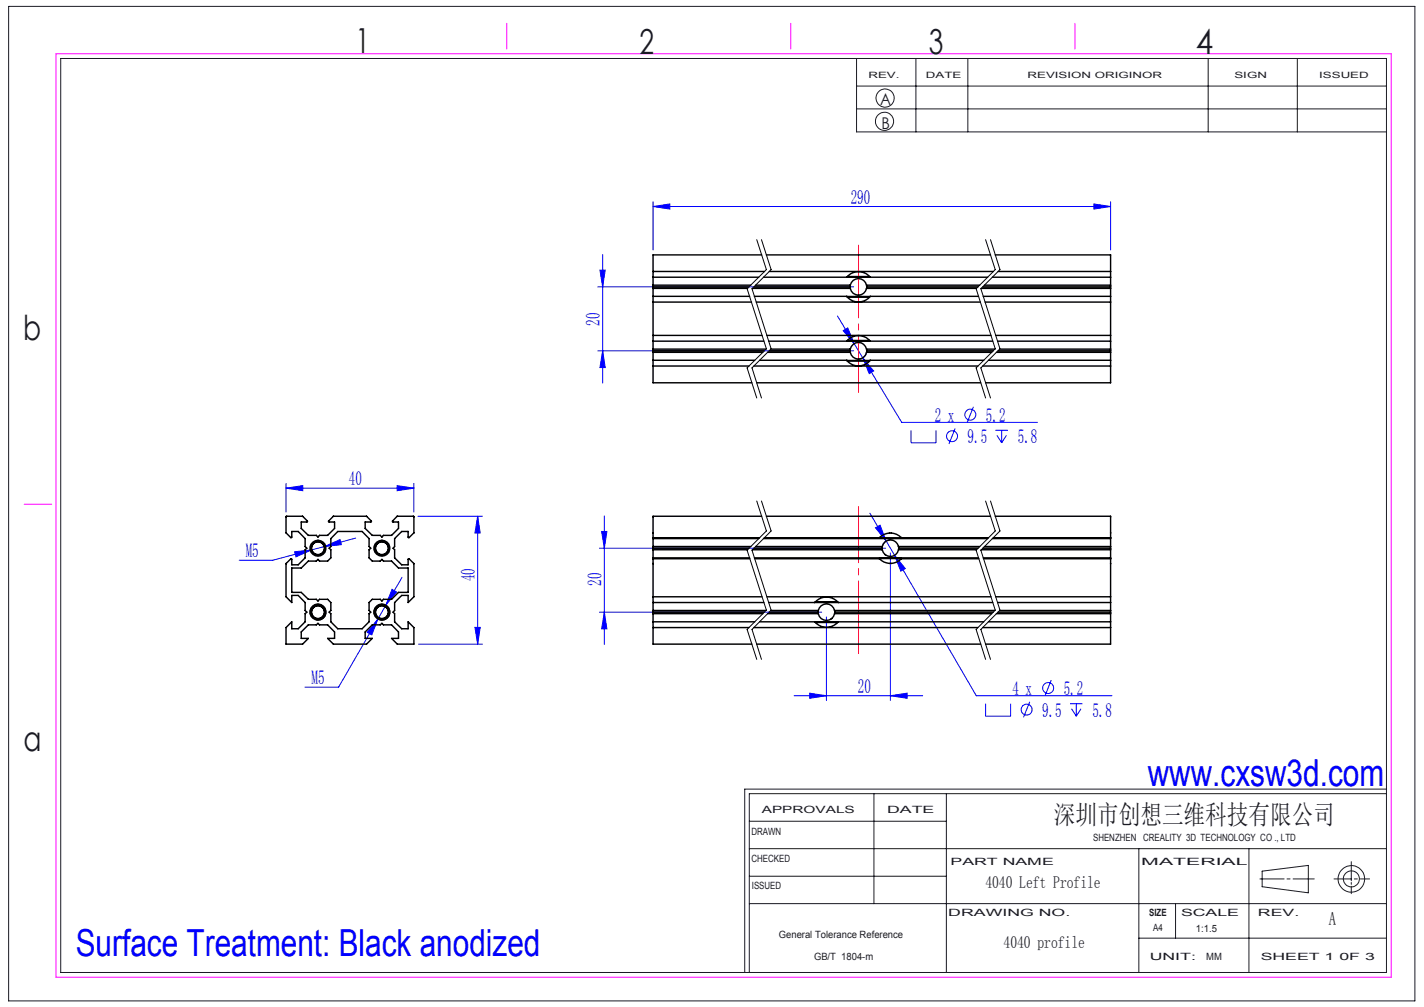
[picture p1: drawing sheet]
<svg xmlns="http://www.w3.org/2000/svg" width="297mm" height="210mm" viewBox="0 0 297 210" stroke-linecap="round" stroke-linejoin="round" font-family="sans-serif">
<g fill="none" stroke="#191924" stroke-width=".21">
<path d="M1.8 1.3h293.3v207.4h-293.3zM12.7 12.2h276.5v190.6h-276.5zM178.6 12.2v15.3h110.6M178.6 17.9h110.6M191 12.2v15.3M201.9 12.2v15.3M252 12.2v15.3M270.6 12.2v15.3M178.6 22.7h110.6M156.3 177h132.9M156.3 171.3h41.1M182.3 165.5v22.9"/>
<path d="M197.4 165.5v37.3M237.5 177v25.8M260.5 177v25.8M281.8 179.7v4M289.2 165.5h-132.9v37.3M289.2 164.6h-133.9v38.2M156.3 188.4h132.9M156.3 182.7h41.1M237.5 195.6h51.7M245.2 188.4v7.2M262.8 183.3h5M263.2 181.7l9.7-1.2v5.7l-9.7-1.3z"/>
<path d="M268.4 183.3h.7M269.7 183.3h4.4M278.2 183.3h3.6M281.8 184v.4M281.8 184.8v1.6M282.5 183.3h.6M283.7 183.3h1.9"/>
<circle cx="184.5" cy="25.3" r="1.9"/>
<circle cx="184.6" cy="20.4" r="1.89"/>
<circle cx="281.9" cy="183.3" r="1.68"/>
<circle cx="281.9" cy="183.3" r="2.77"/>
</g>
<path d="M11.7 11.2h278.5v192.6h-278.5zM105.7 4.9v5.3M164.9 4.9v5.3M224.2 4.9v5.3M5 105.2h5.8" fill="none" stroke="#f0f" stroke-width=".21"/>
<g fill="none" stroke="#00f" stroke-width=".21">
<path d="M124.7 59.8h53.3M125.1 56.3h1.1l-.5 3.5zM125.7 53.1v26.8M136.2 43.1l3.5-.6v1.1zM136.2 42.1v10M136.2 43.1h95.4M228.1 42.5l3.5 .6-3.5 .5zM231.6 42.1v10M124.7 73.2h53.3M125.7 73.2l.5 3.5h-1.1zM174.7 65.9l3.5 5.8M175.9 69l.9-.6 1.4 3.3z"/>
<path d="M178.2 71.7l1.8 2.9M180 74.6l2.2 2.8-.9 .5zM180 74.6l8.1 13.5h28.3M180.7 73.7l-.1 .2a1.79 1.79 0 0 1-1.5 1M190 89.7v2.6h5.2v-2.6M199.2 89.4l-1.3 3.2M203 84.8l-1.3 3.3M207.6 89.7h2.6M207.9 90.8l1 1.5M208.9 89.7v2.6M209.9 90.8l-1 1.5M59.7 101.8l3.4-.5v1z"/>
<path d="M59.7 100.8v6M59.7 101.8h26.6M61.5 115.1l3.5-.4-3.3 1.4zM65 114.7l-8.1 2.1h-7M67.7 114l3.2-1.5 .3 1.1zM67.7 114l-2.7 .7M74.2 112.2l-6.5 1.8M82.8 101.3l3.5 .5-3.5 .5zM86.3 100.8v6M87.2 107.7h13.4M99.6 107.7l.6 3.5h-1.1zM99.6 107.7v26.6"/>
<path d="M125 114.3h59.7M125.5 110.8h1.1l-.6 3.5zM126 107.6v26.8M181.4 107l5.2 8.8M182.6 110.1l1-.6 1.2 3.3zM185.7 112.6a1.65 1.65 0 0 0-1.6 1.2M185.7 115.3v30.8M186.6 115.8l2.2 2.8-.9 .5zM186.6 115.8l17 29.3h28.3M78.8 129.1l-1.3 3.3-.9-.5zM78.8 129.1l-8.2 14.2h-7M80.5 126.2l-1.7 2.9"/>
<path d="M81.8 122.9l.9 .6-2.2 2.7zM83.9 120.4l-3.4 5.8M87.3 134.3h13.3M99.1 130.8h1.1l-.6 3.5zM125 127.7h46.4M126 127.7l.6 3.5h-1.1zM172.4 128.6v17.5M165.6 145.1h26.8M168.9 144.6l3.5 .5-3.5 .5zM185.7 145.1l3.5-.5v1zM205.6 146.7v2.7h5.2v-2.7M214.8 146.4l-1.3 3.2"/>
<path d="M219.3 141.8l-1.4 3.3M223.2 146.7h2.6M223.5 147.8l1 1.6M224.5 146.7v2.7M225.5 147.8l-1 1.6"/>
<circle cx="198.6" cy="91" r="1.14"/>
<circle cx="202.4" cy="86.5" r="1.15"/>
<circle cx="214.1" cy="148" r="1.14"/>
<circle cx="218.6" cy="143.5" r="1.15"/>
</g>
<path d="M157.8 50l2 6.2-4 4 4 12.5-4 4 2 6.3M158.8 50l2 6.2-4 4 4 12.5-4 4 2 6.3M205.6 50l2 6.2-4 4 4 12.5-4 4 2 6.3M206.6 50l2 6.2-4 4 4 12.5-4 4 2 6.3M157.8 104.5l2 6.2-4 4.1 4 12.4-4 4.1 2 6.2M158.8 104.5l2 6.2-4 4.1 4 12.4-4 4.1 2 6.2M205.6 104.5l2 6.2-4 4.1 4 12.4-4 4.1 2 6.2M206.6 104.5l2 6.2-4 4.1 4 12.4-4 4.1 2 6.2M64.7 128.1a1.66 1.66 0 0 1 1.5-2.1 1.66 1.66 0 0 1 1.8 1.8 1.66 1.66 0 0 1-2.1 1.5M78 128.1a1.66 1.66 0 0 1 1.5-2.1 1.66 1.66 0 0 1 1.8 1.8 1.66 1.66 0 0 1-2.1 1.5" fill="none" stroke="#000" stroke-width=".21"/>
<path d="M179.1 51.1v30.7M179.1 136.3v-30.7" fill="none" stroke="#f00" stroke-width=".21" stroke-dasharray="30.5 1.3 1.3 1.3" stroke-dashoffset="15.3"/>
<g fill="#00f">
<path d="M67.7 114l3.5-.4-.3-1.1zM61.5 115.1l.2 1 3.3-1.4zM81.8 122.9l-1.3 3.3 2.2-2.7zM78.8 129.1l-2.2 2.8 .9 .5zM168.9 144.6l3.5 .5-3.5 .5zM185.7 145.1l3.5-.5v1zM182.6 110.1l2.2 2.7-1.2-3.3zM186.6 115.8l1.3 3.3 .9-.5zM175.9 69l2.3 2.7-1.4-3.3zM180 74.6l1.3 3.3 .9-.5z"/>
<path d="M125.1 56.3h1.1l-.5 3.5zM125.7 73.2l.5 3.5h-1.1z"/>
<path d="M99.6 107.7l.6 3.5h-1.1zM99.1 130.8h1.1l-.6 3.5z"/>
<path d="M125.5 110.8h1.1l-.6 3.5zM126 127.7l.6 3.5h-1.1z"/>
<path d="M136.2 43.1l3.5-.6v1.1zM228.1 42.5l3.5 .6-3.5 .5z"/>
<path d="M59.7 101.8l3.4-.5v1zM82.8 101.3l3.5 .5-3.5 .5z"/>
</g>
<g fill="none" stroke="#000" stroke-width=".3">
<path d="M136.2 56.6h23.3M136.2 57.8h22.1M136.2 59.8h20M136.2 59.5h20.4M157.2 59.8h20.1M157.6 59.5h19.7M158.9 53.2h-22.7v26.6h20.6M159.2 57.8h46.8M159.8 53.2h46.8M160.4 56.6h46.8M176.6 57.8a3.2 3.2 0 0 1 4.9 0M176.7 57.7h4.7"/>
<path d="M177.3 59.8v.3M177.3 59.5a1.73 1.73 0 0 1 1.7-1.4 1.73 1.73 0 0 1 1.7 1.4M177.3 59.5v.3M180.7 59.5l.1 .3M180.7 59.5h23.6M180.8 59.8l-.1 .3M180.8 59.8h23.2M205 59.8h26.6M205.3 59.5h26.3M207 57.8h24.6M207.6 53.2h24v26.6h-26M208.2 56.6h23.4"/>
<path d="M136.2 76.3h20M136.2 75.1h21.2M136.2 69.9h22.7M136.2 71.1h23.1M136.2 63h20.5M136.2 61.8h20.2M136.2 73.5h22.9M136.2 72.8h23.6M136.2 73.2h23.2M136.2 60.1h19.7M156.9 60.1h20.4M157.2 76.3h46.7"/>
<path d="M157.3 61.8h19.3a3.1 3.1 0 0 0 4.9 0h22.6M157.7 63h46.8M157.8 79.8h46.7M158.4 75.1h18.2a3.2 3.2 0 0 0 4.9 0h23.7M159.9 69.9h46.8M160.1 73.5h17.2M160.3 71.1h46.7M160.4 73.2h16.9M160.8 72.8h16.5M176.6 71.1a3.2 3.2 0 0 1 4.9 0M176.6 75.2h4.9M176.6 61.8h4.9"/>
<path d="M176.7 75.3h4.7M176.7 71h4.7M176.7 61.9h4.7M177.3 73.2v.3M177.3 73.5a1.72 1.72 0 0 0 1.7 1.4 1.72 1.72 0 0 0 1.7-1.4M177.3 72.8v.4M177.3 72.8a1.73 1.73 0 0 1 1.7-1.4 1.73 1.73 0 0 1 1.7 1.4M177.3 60.1a1.72 1.72 0 0 0 1.7 1.5 1.72 1.72 0 0 0 1.7-1.5M180.7 72.8l.1 .4M180.7 73.5h26.1M180.7 72.8h26.8M180.7 60.1h23"/>
<path d="M180.8 73.2l-.1 .3M180.8 73.2h26.4M204.6 60.1h27M205 76.3h26.6M205.1 61.8h26.5M205.5 63h26.1M206.2 75.1h25.4M207.7 69.9h23.9M207.8 73.5h23.8M208.1 71.1h23.5M208.2 73.2h23.4M208.5 72.8h23.1"/>
<path d="M59.7 107.7h3.4l1 1.1-1.3 .1v1.3l1.5 1.4h1.7l.3 .4 .3-.4h1.7l1.5-1.4v-1.3l-1.3-.1 1-1.1h6.9l1.1 1.1-1.3 .1v1.3l1.4 1.4h1.7l.4 .4 .3-.4h1.7l1.4-1.4v-1.3l-1.3-.1 1-1.1h3.5v3.4l-1.1 1-.1-1.3h-1.3l-1.5 1.5v1.7l-.3 .3 .3 .3v1.7l1.5 1.5h1.3l.1-1.3 1.1 1v7l-1.2 1.2v-1.5h-1.3l-1.5 1.5v1.6l-.3 .4 .3 .3v1.7l1.5 1.4h1.3v-1.4l1.2 1.2v3.4h-3.4l-1.2-1.2h1.4v-1.3l-1.4-1.5h-1.7l-.3-.3-.4 .3h-1.7l-1.4 1.5v1.3h1.4l-1.2 1.2h-6.9l-1.2-1.2h1.5v-1.3l-1.5-1.5h-1.7l-.3-.3-.3 .3h-1.7l-1.5 1.5v1.3h1.5l-1.2 1.2h-3.4v-3.4l1.2-1.2v1.4h1.3l1.4-1.4v-1.7l.4-.3-.4-.4v-1.6l-1.4-1.5h-1.3v1.5l-1.2-1.2v-7l1.1-1 .1 1.3h1.3l1.4-1.5v-1.7l.4-.3-.4-.3v-1.7l-1.4-1.5h-1.3l-.1 1.3-1.1-1zM60.9 118.5h1.9l1.5-1.5h1.7l.3-.3 .3 .3h1.7l.7-.7v-1.7l-.3-.3 .3-.3v-1.7l1.4-1.5h5.1l1.5 1.5v1.7l.3 .3-.3 .3v1.7l.6 .7h1.7l.4-.3 .3 .3h1.7l1.4 1.5h2v5h-2l-1.4 1.5h-1.7l-.3 .3-.4-.3h-1.7l-.6 .7v1.6l.3 .4-.3 .3v1.7l-1.5 1.4h-5.1l-1.4-1.4v-1.7l-.3-.3 .3-.4v-1.6l-.7-.7h-1.7l-.3 .3-.3-.3h-1.7l-1.5-1.5h-1.9zM136.2 112.1h22.2M136.2 116.5h20.2M136.2 112.3h22.1M136.2 116.3h20.2M136.2 114.6h19.7M136.2 114h20.4M136.2 114.3h20M156.9 114.6h27.1M157.2 114.3h26.8M157.3 116.3h46.8"/>
<path d="M157.4 116.5h26M157.6 114h26.4M158.9 107.7h-22.7v26.6h20.6M159.2 112.3h46.8M159.4 112.1h46.8M159.8 107.7h46.8M183.4 116.5h.1M183.4 112.1a3.2 3.2 0 0 1 4.6 0M183.4 116.5a3.2 3.2 0 0 0 4.6 0M183.4 112.1h.1M183.4 116.5h4.6M183.4 112.1v.1"/>
<path d="M184 114.3v.3M184 114.6a1.72 1.72 0 0 0 1.7 1.5 1.72 1.72 0 0 0 1.7-1.5M184 114a1.73 1.73 0 0 1 1.7-1.4 1.73 1.73 0 0 1 1.7 1.4M184 114v.3M184.6 115.7h.1M187.4 114v.3M187.4 114.6h16.3M187.4 114h16.9M187.4 114.3v.3M187.4 114.3h16.6M188 112.1h.1M188 112.1v.1"/>
<path d="M188 116.5h16.2M204.6 114.6h27M205 114.3h26.6M205.1 116.3h26.5M205.1 116.5h26.5M205.3 114h26.3M207 112.3h24.6M207.6 107.7h24v26.6h-26M231.6 112.1h-24.4M231.6 116.5h.1M136.2 124.5h22.7M136.2 130.9h20"/>
<path d="M136.2 125.7h23.1M136.2 129.7h21.2M136.2 128h22.9M136.2 127.3h23.6M136.2 127.7h23.2M157.2 130.9h46.7M157.8 134.3h46.7M158.4 129.7h46.8M159.9 124.5h46.8M160.1 128h10.6M160.3 125.7h46.7M160.4 127.7h10.2"/>
<path d="M160.8 127.3h9.9M169.9 125.7a3.2 3.2 0 0 1 4.9 0M169.9 129.7a3.2 3.2 0 0 0 4.9 0M170 129.8h4.7M170 125.5h4.7M170.6 127.7l.1 .3M170.7 128a1.72 1.72 0 0 0 1.7 1.4 1.72 1.72 0 0 0 1.7-1.4M170.7 127.3a1.73 1.73 0 0 1 1.7-1.4 1.73 1.73 0 0 1 1.7 1.4M170.7 127.3l-.1 .4M173.4 129h.1M174.1 127.3v.4M174.1 128h32.7"/>
<path d="M174.1 127.3h33.4M174.1 127.7v.3M174.1 127.7h33.1M205 130.9h26.6M206.2 129.7h25.4M207.7 124.5h23.9M207.8 128h23.8M208.1 125.7h23.5M208.2 127.7h23.4M208.5 127.3h23.1"/>
<circle cx="66.3" cy="114.3" r="1.34"/>
<circle cx="66.3" cy="114.3" r="1.67"/>
<circle cx="66.3" cy="114.3" r="1.41"/>
<circle cx="79.7" cy="114.3" r="1.41"/>
<circle cx="79.7" cy="114.3" r="1.67"/>
<circle cx="79.7" cy="114.3" r="1.34"/>
<circle cx="66.3" cy="127.7" r="1.67"/>
<circle cx="66.3" cy="127.7" r="1.34"/>
<circle cx="66.3" cy="127.7" r="1.41"/>
<circle cx="79.7" cy="127.7" r="1.41"/>
<circle cx="79.7" cy="127.7" r="1.34"/>
<circle cx="79.7" cy="127.7" r="1.67"/>
</g>
<g font-size="7.8" fill="#00f">
<text x="239.4" y="163.9">www.cxsw3d.com</text>
<text x="15.8" y="199.3">Surface Treatment: Black anodized</text>
</g>
<g font-size="7.2" fill="#191924">
<text x="74.1" y="11">1</text>
<text x="133.4" y="11.2">2</text>
<text x="193.7" y="11.3">3</text>
<text x="249.4" y="11.3">4</text>
<text x="4.8" y="70.9">b</text>
<text x="4.9" y="156.5">a</text>
</g>
<text font-size="5.6" fill="#191924" x="219.8" y="171.8">深圳市创想三维科技有限公司</text>
<g font-size="4.1" fill="#00f">
<text x="177.4" y="42.5">290</text>
<text x="125.1" y="67.9" transform="rotate(-90 125.1 67.9)">20</text>
<text x="195" y="87.9">2 x</text>
<text x="205.6" y="87.9">5.2</text>
<text x="201.8" y="92.4">9.5</text>
<text x="212.3" y="92.4">5.8</text>
<text x="72.8" y="101.2">40</text>
<text x="51.3" y="116.3">M5</text>
<text x="99.1" y="121.3" transform="rotate(-90 99.1 121.3)">40</text>
<text x="125.5" y="122.1" transform="rotate(-90 125.5 122.1)">20</text>
<text x="65" y="142.7">M5</text>
<text x="178.9" y="144.5">20</text>
<text x="211.2" y="144.9">4 x</text>
<text x="217.4" y="149.4">9.5</text>
<text x="221.9" y="144.9">5.2</text>
<text x="227.8" y="149.4">5.8</text>
</g>
<text font-size="3.9" fill="#191924" x="277.2" y="193">A</text>
<g font-size="3.5" fill="#191924">
<text x="205.5" y="185.2">4040 Left Profile</text>
<text x="209.3" y="197.7">4040 profile</text>
</g>
<g font-size="3.4" fill="#191924">
<text x="183.6" y="22">A</text>
<text x="183.8" y="27">B</text>
</g>
<g font-size="2.1" fill="#191924">
<text x="158.9" y="169.5">APPROVALS</text>
<text x="185" y="169.5">DATE</text>
<text x="156.7" y="174.2">DRAWN</text>
<text x="156.7" y="179.7">CHECKED</text>
<text x="228" y="175.4">SHENZHEN CREALITY 3D TECHNOLOGY CO ., LTD</text>
<text x="156.8" y="185.4">ISSUED</text>
<text x="198.2" y="180.4">PART NAME</text>
<text x="238" y="180.4">MATERIAL</text>
<text x="197.8" y="191">DRAWING NO.</text>
<text x="239.7" y="191">SIZE</text>
<text x="246.3" y="191">SCALE</text>
<text x="262.4" y="191">REV.</text>
<text x="162.4" y="195.6">General Tolerance Reference</text>
<text x="240.5" y="194.1">A4</text>
<text x="249.4" y="194.3">1:1.5</text>
<text x="169.8" y="200.2">GB/T 1804-m</text>
<text x="239.8" y="200.2">UNIT:</text>
<text x="251.6" y="200.2">MM</text>
<text x="262.9" y="200.2">SHEET 1 0F 3</text>
</g>
<g font-size="1.8" fill="#191924">
<text x="181.1" y="16.3">REV.</text>
<text x="193.1" y="16.3">DATE</text>
<text x="214.3" y="16.3">REVISION ORIGINOR</text>
<text x="257.5" y="16.3">SIGN</text>
<text x="275.1" y="16.3">ISSUED</text>
</g>
</svg>
